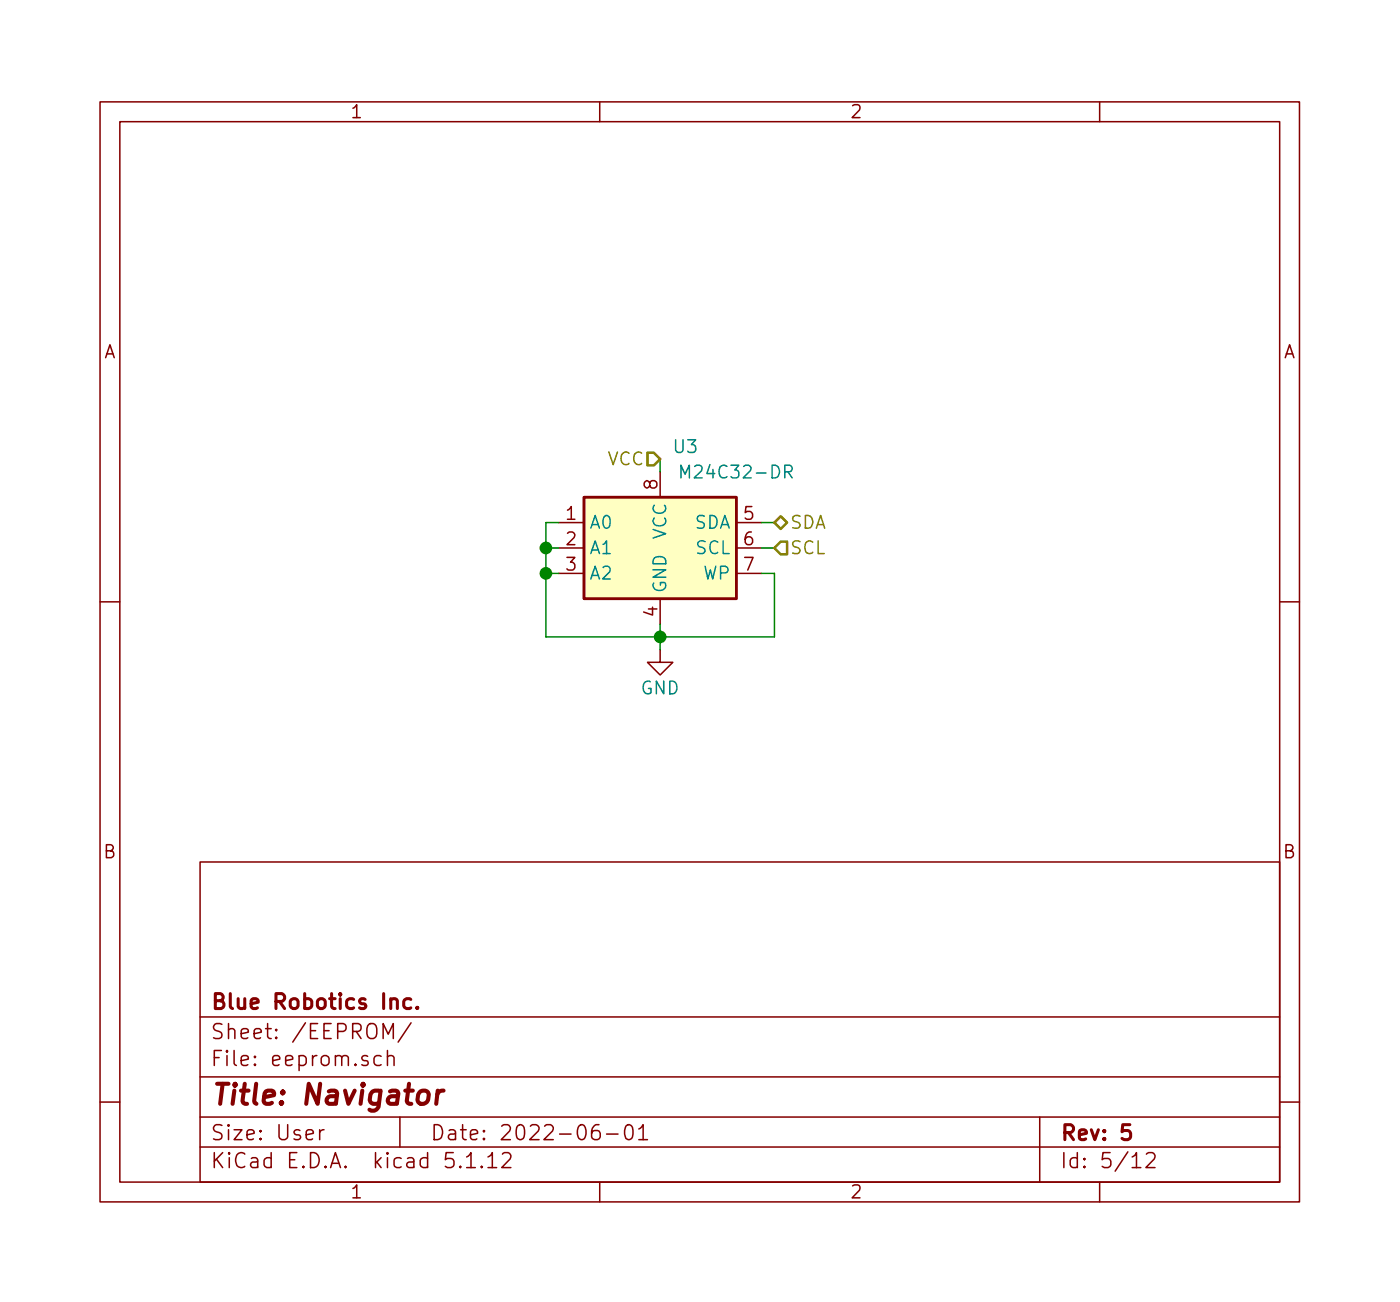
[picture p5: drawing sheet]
<svg xmlns="http://www.w3.org/2000/svg" width="140mm" height="130mm" viewBox="0 0 140 130" stroke-linecap="round" stroke-linejoin="round" font-family="sans-serif">
<g fill="none" stroke="#840000" stroke-width=".15">
<path d="M10 10.2h120v110h-120zM12 12.2h116v106h-116zM60 10.2v2M110 10.2v2M55.9 52.2h2.5M55.9 54.8h2.5M55.9 57.3h2.5M66 47.2v2.5M66 59.9v2.5M73.7 52.2h2.5M73.7 54.8h2.5M73.7 57.3h2.5"/>
<path d="M10 60.2h2M66 64.9v1.3h-1.2l1.2 1.3 1.3-1.3h-1.3M128 60.2h2M20 86.2h108v32h-108zM10 110.2h2M20 114.7h108M20 111.7h108M20 107.7h108M20 101.7h108M32 113v.9M32.4 113h-.3l-.1 .2M38.1 105.6a.48 .48 0 0 0-.6 .1l-.1 .1 .1 .6a.48 .48 0 0 0 .6 .1"/>
<path d="M38.3 103.8v-1.5l.5 1.1 .5-1.1v1.5M38.8 105.7a.41 .41 0 0 1 .6 0v.8M38.8 105v1.5M40 111.7v3M41.1 102.3l-1.3 1.9M46.7 115.7l.4-.5v1.5M46.7 116.7h.8M48.2 116.6l.1 .1h-.1h-.1l.1-.1v.1M48.8 115.7l.3-.2 .2-.3v1.5M48.8 116.7h.9M50.3 115.4l.2-.2 .5 .1a.4 .4 0 0 1 0 .6l-.8 .8h.9M59.9 112.4a.62 .62 0 0 0-.7 .7v.6a.48 .48 0 0 0 .8 .1 .61 .61 0 0 0-.1-.7 .51 .51 0 0 0-.7 .2"/>
<path d="M60 118.2v2M60.7 113.4h1.1M62.7 112.5a.37 .37 0 0 1 .6 .2 1.26 1.26 0 0 1-.2 1.2 .34 .34 0 0 1-.5-.2 1.2 1.2 0 0 1 .1-1.2zM63.9 112.9l.4-.5v1.5M63.9 113.9h.9M104 111.7v6.5M110 118.2v2M113.3 115.7l.3-.2 .1-.3v1.5M113.3 116.7h.8M114.7 115.4l.2-.2 .5 .1a.4 .4 0 0 1 .1 .6l-.9 .8h.9M128 110.2h2"/>
</g>
<path d="M41.1 99.9l-.4-.1-.3 .3 .1 .6 .2 .1h.4M41.7 100.7l.1 .1h-.1v-.1v.1M113 112.4h-.7l-.1 .8a.62 .62 0 0 1 .8-.1l.1 .2-.1 .5-.2 .1h-.3l-.3-.1" fill="none" stroke="#840000" stroke-width=".3"/>
<path d="M42 109.2a.54 .54 0 0 1 .5-.2 .54 .54 0 0 1 .4 .4l-.1 .6a.56 .56 0 0 1-.5 .4 .56 .56 0 0 1-.5-.4v-.6zM43.8 109l-.2 1.4M44.4 109a.55 .55 0 0 0-.7 .4" fill="none" stroke="#840000" stroke-width=".41"/>
<path d="M58.4 49.7h15.3v10.2h-15.3z" fill="#ffffc2" stroke="#ffffc2" stroke-width=".1"/>
<path d="M58.4 49.7h15.3v10.2h-15.3z" fill="none" stroke="#840000" stroke-width=".25"/>
<path d="M68.1 47.8v-1.3l.4 .9 .5-.9v1.3M78.5 47.2h.5a.34 .34 0 0 0 .3-.4 .34 .34 0 0 0-.3-.3h-.5v1.3M78.8 47.2l.4 .6" fill="none" stroke="#008484" stroke-width=".15"/>
<path d="M54.6 54.8h1.3M54.6 57.3h1.3M55.9 52.2h-1.3v11.5h22.9v-6.4h-1.3M66 45.9v1.3M76.2 54.8h1.3M76.2 52.2h1.3M66 62.4v2.5" fill="none" stroke="#008400" stroke-width=".15"/>
<path d="M64.8 45.3h.6l.6 .6-.6 .6h-.6zM77.5 52.2l.6-.6 .6 .6-.6 .7zM78.1 54.2h.6v1.2h-.6l-.6-.6z" fill="none" stroke="#848400" stroke-width=".25"/>
<g fill="#008400" stroke="#008400" stroke-width=".25">
<circle cx="54.6" cy="57.3" r=".51"/>
<circle cx="66" cy="63.7" r=".51"/>
<circle cx="54.6" cy="54.8" r=".51"/>
</g>
<text font-size="2.8" fill="#840000" x="21" y="110.5">Title: Navigator</text>
<g font-size="2.1" fill="#840000">
<text x="21" y="100.9">Blue Robotics Inc.</text>
<text x="21" y="106.6">File: eeprom.sch</text>
<text x="21" y="103.9">Sheet: /EEPROM/</text>
<text x="21" y="116.8">KiCad E.D.A. kicad 5.1.12</text>
<text x="21" y="114">Size: User</text>
<text x="43" y="114">Date: 2022-06-01</text>
<text x="106" y="114">Rev: 5</text>
<text x="106" y="116.8">Id: 5/12</text>
</g>
<g font-size="1.8" fill="#840000">
<text x="35" y="11.8">1</text>
<text x="85" y="11.8">2</text>
<text x="10.4" y="35.8">A</text>
<text x="128.4" y="35.8">A</text>
<text x="56.7" y="52">1</text>
<text x="65.8" y="48.9" transform="rotate(-90 65.8 48.9)">8</text>
<text x="74.4" y="52">5</text>
<text x="56.7" y="54.5">2</text>
<text x="56.7" y="57.1">3</text>
<text x="74.4" y="54.5">6</text>
<text x="74.4" y="57.1">7</text>
<text x="65.8" y="61.6" transform="rotate(-90 65.8 61.6)">4</text>
<text x="10.4" y="85.8">B</text>
<text x="128.4" y="85.8">B</text>
<text x="35" y="119.8">1</text>
<text x="85" y="119.8">2</text>
</g>
<g font-size="1.8" fill="#848400">
<text x="60.8" y="46.5">VCC</text>
<text x="79" y="52.9">SDA</text>
<text x="79" y="55.4">SCL</text>
</g>
<g font-size="1.8" fill="#008484">
<text x="67.5" y="45.3">U3</text>
<text x="68.8" y="47.9">M24C32-DR</text>
<text x="58.9" y="52.9">A0</text>
<text x="66.7" y="53.9" transform="rotate(-90 66.7 53.9)">VCC</text>
<text x="69.4" y="52.9">SDA</text>
<text x="58.9" y="55.4">A1</text>
<text x="58.9" y="58">A2</text>
<text x="66.7" y="59.4" transform="rotate(-90 66.7 59.4)">GND</text>
<text x="69.6" y="55.4">SCL</text>
<text x="70.3" y="58">WP</text>
<text x="64.1" y="69.4">GND</text>
</g>
</svg>
